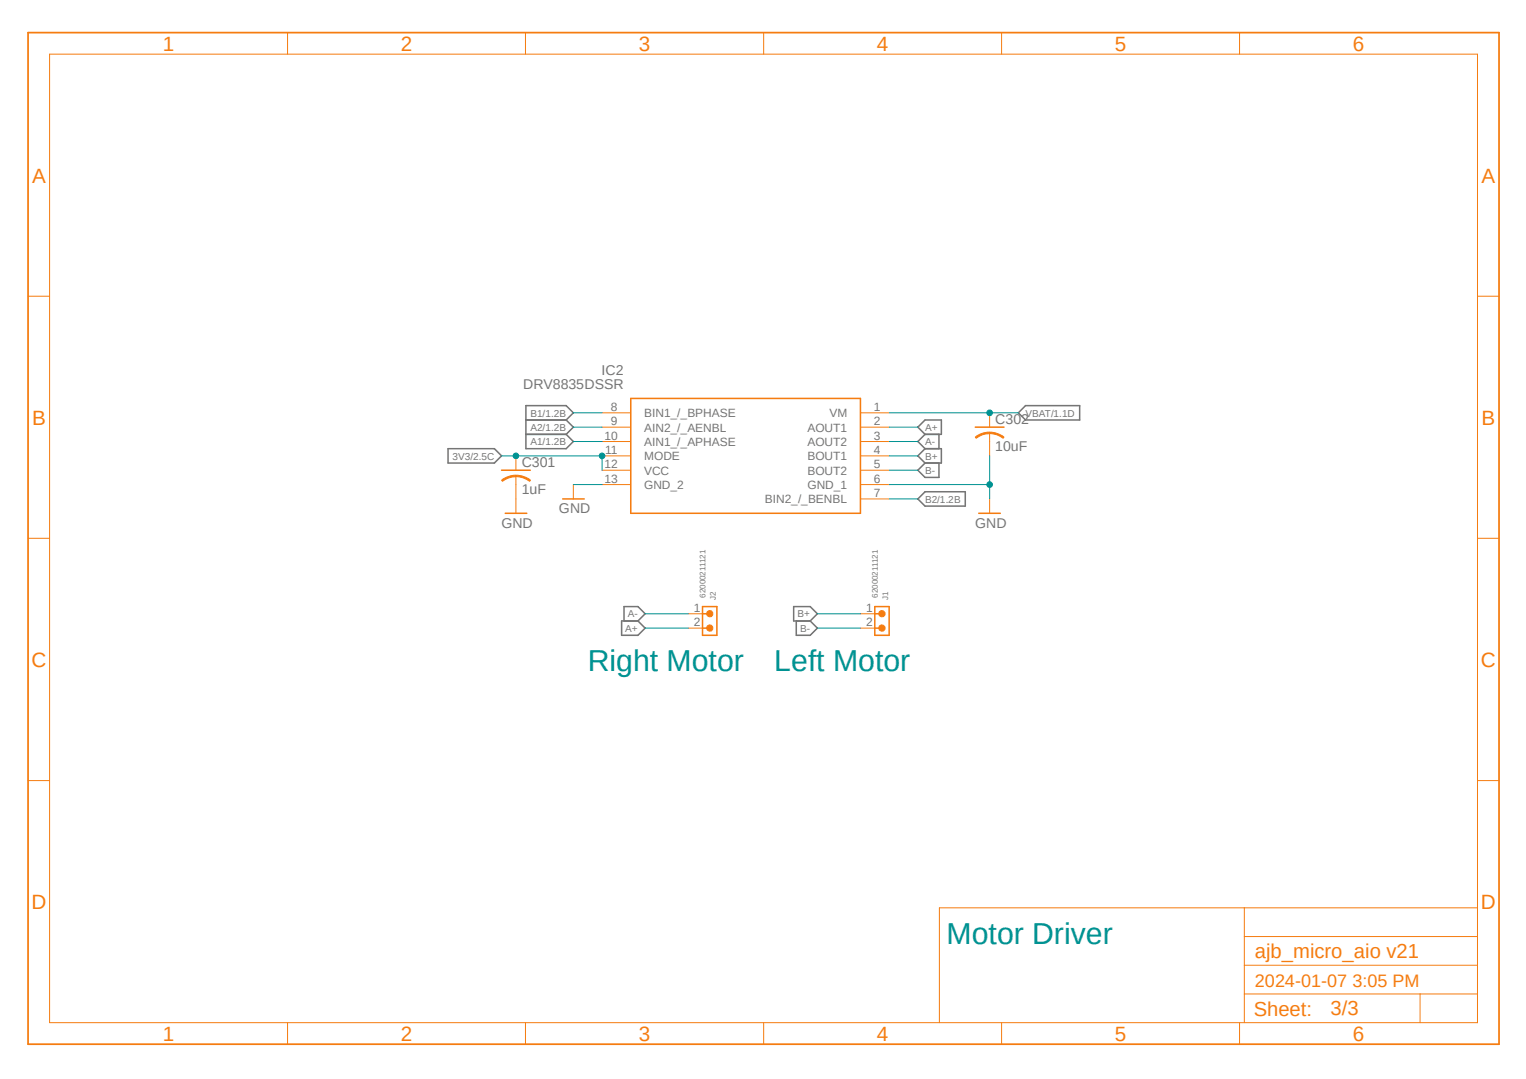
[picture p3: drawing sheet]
<svg xmlns="http://www.w3.org/2000/svg" width="297mm" height="210mm" viewBox="0 0 297 210" stroke-linecap="round" stroke-linejoin="round" font-family="sans-serif">
<path d="M4.9 6l287.2 197.9M292.1 6l-287.2 197.9" fill="none" stroke="#fff" stroke-width=".19"/>
<g fill="none" stroke="#757575" stroke-width=".3">
<path d="M87.2 87.3h9l1.4 1.4-1.4 1.4h-9zM102.4 81.7h7.8M102.4 84.5h7.8M110.2 81.7l1.4-1.4-1.4-1.3h-7.8v8.3h7.8l1.4-1.4-1.4-1.4M110.2 81.7l1.4 1.4-1.4 1.4M180 95.7h7.9v2.8h-7.9l-1.4-1.4zM180 81.7h3.2v2.8h-3.2l-1.4-1.4zM180 87.3h3.2v2.8h-3.2M180 84.5l-1.4 1.4 1.4 1.4M180 90.1l-1.4 1.4 1.4 1.4h2.8v-2.8M180 87.3l-1.4 1.4 1.4 1.4M182.8 84.5v2.8"/>
<path d="M198.2 80.3l1.4-1.3h10.5v2.7h-10.5zM154.5 118.1h3.2l1.4 1.4-1.4 1.4h-3.2zM121 120.9h3.2l1.4 1.4-1.4 1.4h-3.2zM121.5 120.9v-2.8h2.7l1.4 1.4-1.4 1.4M155 120.9v2.8h2.7l1.4-1.4-1.4-1.4"/>
</g>
<path d="M122.8 77.6h44.7v22.3h-44.7zM97.6 91.5h5.6M109.5 97.1h4.2M190.5 99.9h4.2" fill="none" stroke="#f57c10" stroke-width=".3"/>
<g fill="none" stroke="#f57c10" stroke-width=".19">
<path d="M9.7 10.5h277.9v188.6h-277.9zM56 6.3v4.2M102.3 6.3v4.2M148.6 6.3v4.2M194.9 6.3v4.2M241.3 6.3v4.2M5.5 57.7h4.2M287.6 57.7h4.2M100.4 92.7v1.6M111.6 94.3v2.8M117.2 80.3h5.6M117.2 83.1h5.6"/>
<path d="M117.2 85.9h5.6M117.2 88.7h5.6M117.2 91.5h5.6M117.2 94.3h5.6M167.5 80.3h5.6M167.5 83.1h5.6M167.5 85.9h5.6M167.5 88.7h5.6M167.5 91.5h5.6M167.5 94.3h5.6M167.5 97.1h5.6M192.6 97.1v2.8"/>
<path d="M5.5 104.8h4.2M287.6 104.8h4.2M5.5 151.9h4.2M287.6 151.9h4.2M242.2 176.7v22.4M287.6 176.7h-104.8v22.4M56 199.1v4.1M102.3 199.1v4.1M148.6 199.1v4.1M194.9 199.1v4.1M241.3 199.1v4.1M242.2 193.5h45.4"/>
<path d="M242.2 187.9h45.4M242.2 182.3h45.4M276.4 193.5v5.6"/>
</g>
<path d="M5.5 6.3h286.3v196.9h-286.3z" fill="none" stroke="#f57c10" stroke-width=".34"/>
<path d="M100.4 92.5a4.3 4.3 0 0 1 2.9 1l-.2 .2a4.6 4.6 0 0 0-2.7-.9z" fill-rule="evenodd" fill="#f57c10"/>
<path d="M100.4 92.5a4.3 4.3 0 0 1 2.9 1l-.2 .2a4.6 4.6 0 0 0-2.7-.9z" fill="none" stroke="#f57c10" stroke-width=".19"/>
<path d="M97.6 93.5a4.4 4.4 0 0 1 2.8-1v.3a4.2 4.2 0 0 0-2.6 .9z" fill-rule="evenodd" fill="#f57c10"/>
<path d="M97.6 93.5a4.4 4.4 0 0 1 2.8-1v.3a4.2 4.2 0 0 0-2.6 .9zM100.4 88.7v2.8M100.4 94.3v2.8M192.6 84.3v1.6" fill="none" stroke="#f57c10" stroke-width=".19"/>
<path d="M189.8 83.1h5.6" fill="none" stroke="#f57c10" stroke-width=".3"/>
<path d="M192.6 84.1a4.3 4.3 0 0 1 2.8 1l-.2 .2a4.4 4.4 0 0 0-2.6-.9z" fill-rule="evenodd" fill="#f57c10"/>
<path d="M192.6 84.1a4.3 4.3 0 0 1 2.8 1l-.2 .2a4.4 4.4 0 0 0-2.6-.9z" fill="none" stroke="#f57c10" stroke-width=".19"/>
<path d="M189.8 85.1a4.1 4.1 0 0 1 2.8-1v.3a4 4 0 0 0-2.6 .9z" fill-rule="evenodd" fill="#f57c10"/>
<path d="M100.4 97.1v2.8M189.8 85.1a4.1 4.1 0 0 1 2.8-1v.3a4 4 0 0 0-2.6 .9zM192.6 80.3v2.8M192.6 85.9v2.8M133.9 119.5h2.8M133.9 122.3h2.8" fill="none" stroke="#f57c10" stroke-width=".19"/>
<path d="M98.3 99.9h4.2M136.7 118.1h2.8v5.6h-2.8zM136.7 119.5h1.4M136.7 122.3h1.4" fill="none" stroke="#f57c10" stroke-width=".3"/>
<circle cx="138.1" cy="119.5" r=".64" fill="#f57c10"/>
<circle cx="138.1" cy="119.5" r=".64" fill="none" stroke="#f57c10" stroke-width=".19"/>
<circle cx="138.1" cy="122.3" r=".64" fill="#f57c10"/>
<g fill="none" stroke="#f57c10" stroke-width=".19">
<path d="M167.5 119.5h2.8M167.5 122.3h2.8"/>
<circle cx="138.1" cy="122.3" r=".64"/>
</g>
<path d="M170.3 118.1h2.8v5.6h-2.8zM170.3 119.5h1.4M170.3 122.3h1.4" fill="none" stroke="#f57c10" stroke-width=".3"/>
<circle cx="171.7" cy="119.5" r=".63" fill="#f57c10"/>
<circle cx="171.7" cy="119.5" r=".63" fill="none" stroke="#f57c10" stroke-width=".19"/>
<circle cx="171.7" cy="122.3" r=".63" fill="#f57c10"/>
<circle cx="171.7" cy="122.3" r=".63" fill="none" stroke="#f57c10" stroke-width=".19"/>
<path d="M111.6 94.3h5.6M173.1 94.3h19.5M192.6 88.7v8.4" fill="none" stroke="#009292" stroke-width=".19"/>
<circle cx="192.6" cy="94.3" r=".55" fill="#009292"/>
<g fill="none" stroke="#009292" stroke-width=".19">
<path d="M100.4 88.7h16.8v2.8M111.6 80.3h5.6M111.6 83.1h5.6M111.6 85.9h5.6M173.1 97.1h5.5"/>
<circle cx="192.6" cy="94.3" r=".55"/>
</g>
<circle cx="117.2" cy="88.7" r=".55" fill="#009292"/>
<g fill="none" stroke="#009292" stroke-width=".19">
<path d="M97.6 88.7h2.8"/>
<circle cx="117.2" cy="88.7" r=".55"/>
</g>
<circle cx="100.4" cy="88.7" r=".55" fill="#009292"/>
<g fill="none" stroke="#009292" stroke-width=".19">
<path d="M173.1 83.1h5.5M173.1 85.9h5.5M173.1 88.7h5.5M173.1 91.5h5.5M173.1 80.3h25.1M125.6 119.5h8.3M159.1 119.5h8.4M125.6 122.3h8.3M159.1 122.3h8.4"/>
<circle cx="100.4" cy="88.7" r=".55"/>
</g>
<circle cx="192.6" cy="80.3" r=".55" fill="#009292"/>
<circle cx="192.6" cy="80.3" r=".55" fill="none" stroke="#009292" stroke-width=".19"/>
<g font-size="5.9" fill="#009292">
<text x="114.4" y="130.6">Right Motor</text>
<text x="150.7" y="130.6">Left Motor</text>
<text x="184.2" y="183.7">Motor Driver</text>
</g>
<g font-size="4" fill="#f57c10">
<text x="31.7" y="9.9">1</text>
<text x="78" y="9.9">2</text>
<text x="124.3" y="9.9">3</text>
<text x="170.7" y="9.9">4</text>
<text x="217" y="9.9">5</text>
<text x="263.3" y="9.9">6</text>
<text x="6.3" y="35.6">A</text>
<text x="288.4" y="35.6">A</text>
<text x="6.3" y="82.7">B</text>
<text x="288.4" y="82.7">B</text>
<text x="6.1" y="129.8">C</text>
<text x="288.3" y="129.8">C</text>
<text x="6.1" y="176.9">D</text>
<text x="288.3" y="176.9">D</text>
<text x="31.7" y="202.6">1</text>
<text x="78" y="202.6">2</text>
<text x="124.3" y="202.6">3</text>
<text x="170.7" y="202.6">4</text>
<text x="217" y="202.6">5</text>
<text x="263.3" y="202.6">6</text>
</g>
<g font-size="3.9" fill="#f57c10">
<text x="244.3" y="186.5">ajb_micro_aio v21</text>
<text x="244" y="197.8">Sheet:</text>
<text x="259" y="197.7">3/3</text>
</g>
<text font-size="3.5" fill="#f57c10" x="244.3" y="192.1">2024-01-07 3:05 PM</text>
<g font-size="2.8" fill="#757575">
<text x="101.9" y="75.7">DRV8835DSSR</text>
<text x="117.1" y="72.9">IC2</text>
<text x="193.7" y="82.5">C302</text>
<text x="193.7" y="87.8">10uF</text>
<text x="101.6" y="90.8">C301</text>
<text x="101.6" y="96.1">1uF</text>
<text x="108.8" y="99.9">GND</text>
<text x="97.6" y="102.7">GND</text>
<text x="189.8" y="102.7">GND</text>
</g>
<g font-size="2.3" fill="#757575">
<text x="118.9" y="80">8</text>
<text x="118.9" y="82.8">9</text>
<text x="125.4" y="81.2">BIN1_/_BPHASE</text>
<text x="125.4" y="84">AIN2_/_AENBL</text>
<text x="157.1" y="84">AOUT1</text>
<text x="161.4" y="81.2">VM</text>
<text x="170.1" y="80">1</text>
<text x="170.1" y="82.8">2</text>
<text x="117.6" y="85.6">10</text>
<text x="117.8" y="88.4">11</text>
<text x="125.4" y="86.8">AIN1_/_APHASE</text>
<text x="125.4" y="89.6">MODE</text>
<text x="157.1" y="86.8">AOUT2</text>
<text x="157.1" y="89.6">BOUT1</text>
<text x="170.1" y="85.6">3</text>
<text x="170.1" y="88.4">4</text>
<text x="117.6" y="91.1">12</text>
<text x="117.6" y="93.9">13</text>
<text x="125.4" y="92.4">VCC</text>
<text x="125.4" y="95.2">GND_2</text>
<text x="157.1" y="92.4">BOUT2</text>
<text x="157.1" y="95.2">GND_1</text>
<text x="170.1" y="91.1">5</text>
<text x="170.1" y="93.9">6</text>
<text x="148.8" y="98">BIN2_/_BENBL</text>
<text x="170.1" y="96.7">7</text>
<text x="135" y="119.1">1</text>
<text x="168.6" y="119.1">1</text>
<text x="135" y="121.9">2</text>
<text x="168.6" y="121.9">2</text>
</g>
<g font-size="1.9" fill="#757575">
<text x="103.3" y="81.1">B1/1.2B</text>
<text x="103.3" y="83.9">A2/1.2B</text>
<text x="180" y="83.9">A+</text>
<text x="199.6" y="81.1">VBAT/1.1D</text>
<text x="88.1" y="89.5">3V3/2.5C</text>
<text x="103.3" y="86.7">A1/1.2B</text>
<text x="180" y="86.7">A-</text>
<text x="180" y="89.5">B+</text>
<text x="180" y="92.2">B-</text>
<text x="180" y="97.8">B2/1.2B</text>
<text x="121.7" y="122.9">A+</text>
<text x="122.2" y="120.1">A-</text>
<text x="155.2" y="120.1">B+</text>
<text x="155.7" y="122.9">B-</text>
</g>
<g font-size="1.6" fill="#757575">
<text x="137.3" y="116.4" transform="rotate(-90 137.3 116.4)">62000211121</text>
<text x="139.3" y="116.8" transform="rotate(-90 139.3 116.8)">J2</text>
<text x="170.9" y="116.4" transform="rotate(-90 170.9 116.4)">62000211121</text>
<text x="172.8" y="116.8" transform="rotate(-90 172.8 116.8)">J1</text>
</g>
</svg>
